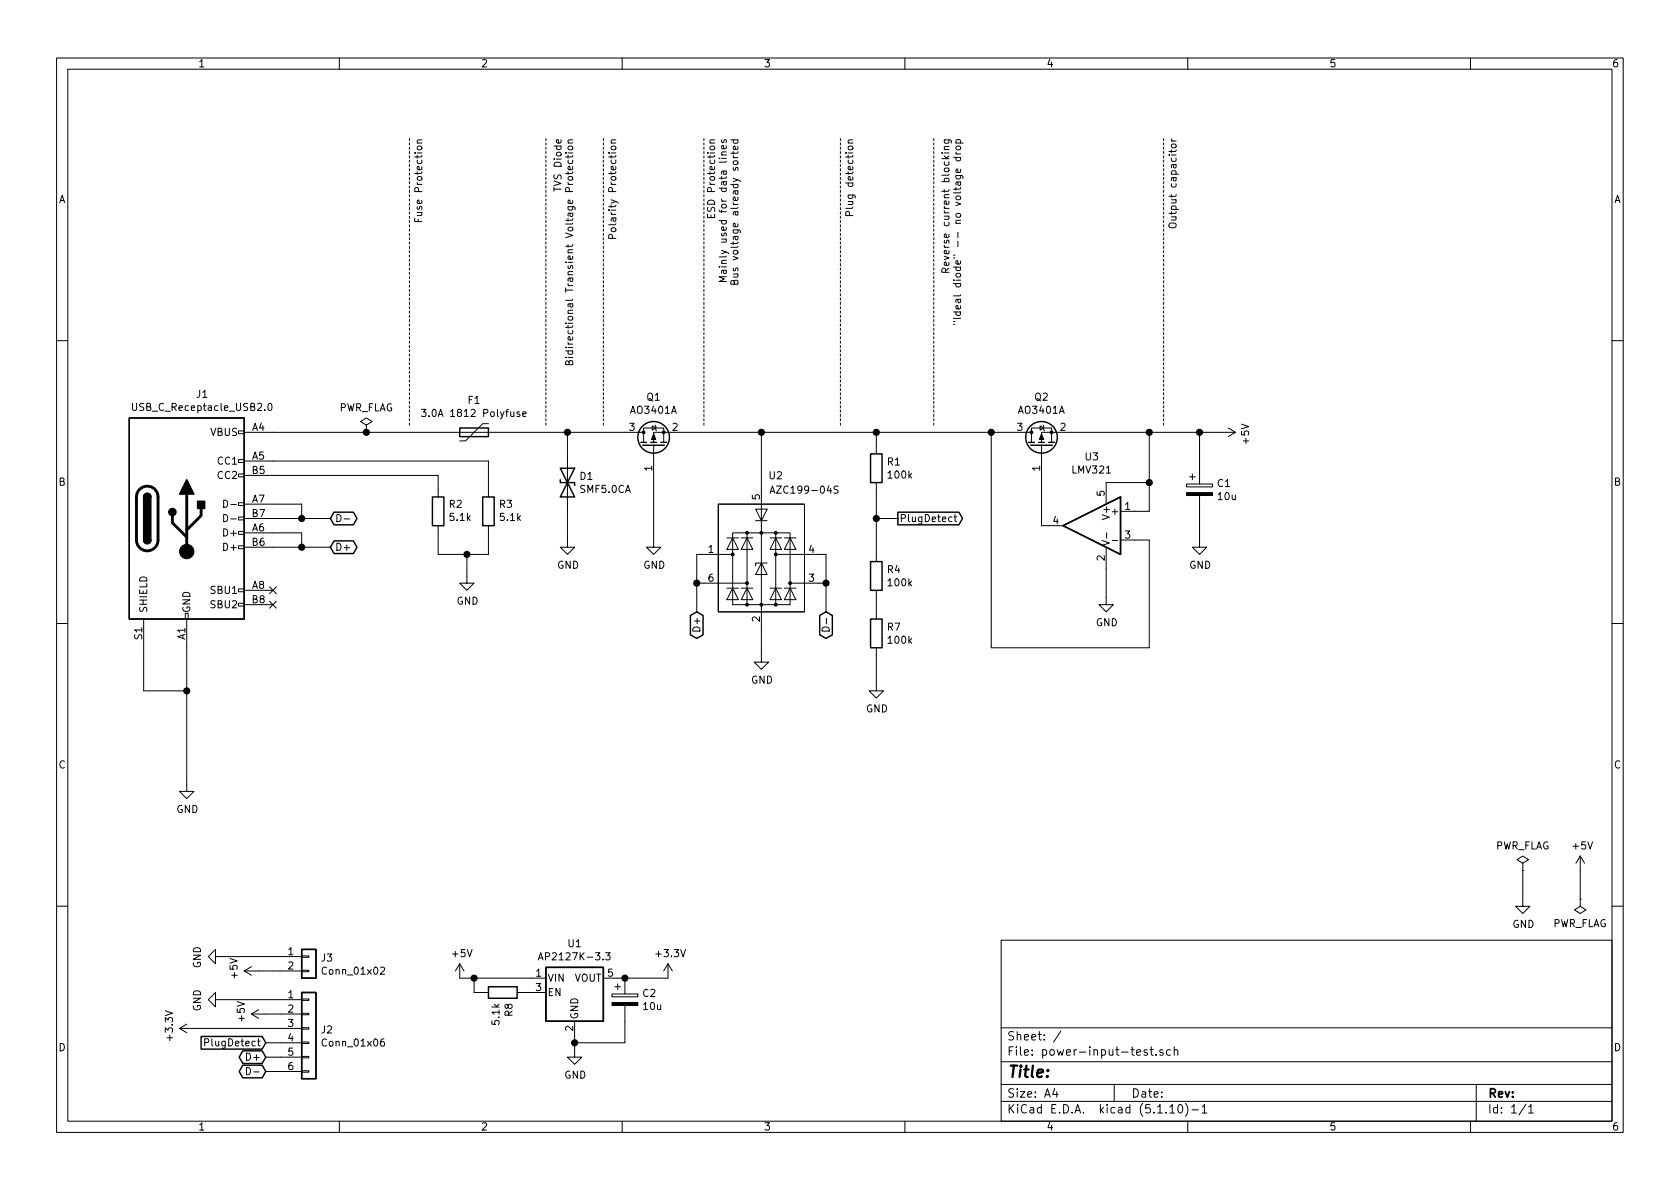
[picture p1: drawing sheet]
EESchema Schematic File Version 4
EELAYER 30 0
EELAYER END
$Descr A4 11693 8268
encoding utf-8
Sheet 1 1
Title ""
Date ""
Rev ""
Comp ""
Comment1 ""
Comment2 ""
Comment3 ""
Comment4 ""
$EndDescr
$Comp
L power:+5V #PWR01
U 1 1
P 11000 6050
F 0 "#PWR01" H 11000 5900 50  0001 C CNN
F 1 "+5V" H 11015 6223 50  0000 C CNN
F 2 "" H 11000 6050 50  0001 C CNN
F 3 "" H 11000 6050 50  0001 C CNN
	1    11000 6050
	1    0    0    -1  
$EndComp
$Comp
L power:PWR_FLAG #FLG02
U 1 1
P 11000 6250
F 0 "#FLG02" H 11000 6325 50  0001 C CNN
F 1 "PWR_FLAG" H 11000 6423 50  0000 C CNN
F 2 "" H 11000 6250 50  0001 C CNN
F 3 "~" H 11000 6250 50  0001 C CNN
	1    11000 6250
	-1   0    0    1   
$EndComp
$Comp
L power:PWR_FLAG #FLG01
U 1 1
P 10600 6050
F 0 "#FLG01" H 10600 6125 50  0001 C CNN
F 1 "PWR_FLAG" H 10600 6223 50  0000 C CNN
F 2 "" H 10600 6050 50  0001 C CNN
F 3 "~" H 10600 6050 50  0001 C CNN
	1    10600 6050
	1    0    0    -1  
$EndComp
Wire Wire Line
	10600 6050 10600 6250
Wire Wire Line
	11000 6050 11000 6250
$Comp
L power:GND #PWR07
U 1 1
P 1550 6950
F 0 "#PWR07" H 1550 6700 50  0001 C CNN
F 1 "GND" H 1555 6777 50  0000 C CNN
F 2 "" H 1550 6950 50  0001 C CNN
F 3 "" H 1550 6950 50  0001 C CNN
	1    1550 6950
	0    1    1    0   
$EndComp
Text GLabel 1850 7350 0    50   BiDi ~ 0
D+
Text GLabel 1850 7450 0    50   BiDi ~ 0
D-
Wire Wire Line
	1950 7350 1850 7350
Wire Wire Line
	1950 7450 1850 7450
Text GLabel 6250 3600 2    50   Output ~ 0
PlugDetect
Wire Wire Line
	1850 7050 1950 7050
$Comp
L Regulator_Linear:AP2127K-3.3 U1
U 1 1
P 4000 6900
F 0 "U1" H 4000 7242 50  0000 C CNN
F 1 "AP2127K-3.3" H 4000 7151 50  0000 C CNN
F 2 "Package_TO_SOT_SMD:SOT-23-5" H 4000 7225 50  0001 C CNN
F 3 "https://www.diodes.com/assets/Datasheets/AP2127.pdf" H 4000 7000 50  0001 C CNN
	1    4000 6900
	1    0    0    -1  
$EndComp
Wire Wire Line
	3700 6900 3650 6900
$Comp
L power:GND #PWR019
U 1 1
P 4000 7300
F 0 "#PWR019" H 4000 7050 50  0001 C CNN
F 1 "GND" H 4005 7127 50  0000 C CNN
F 2 "" H 4000 7300 50  0001 C CNN
F 3 "" H 4000 7300 50  0001 C CNN
	1    4000 7300
	1    0    0    -1  
$EndComp
Wire Wire Line
	4000 7300 4000 7250
Wire Wire Line
	4300 6800 4350 6800
Text GLabel 1850 7250 0    50   Input ~ 0
PlugDetect
Wire Wire Line
	1850 7250 1950 7250
$Comp
L Device:CP C2
U 1 1
P 4350 6950
F 0 "C2" H 4468 6996 50  0000 L CNN
F 1 "10u" H 4468 6905 50  0000 L CNN
F 2 "Capacitor_Tantalum_SMD:CP_EIA-2012-12_Kemet-R" H 4388 6800 50  0001 C CNN
F 3 "~" H 4350 6950 50  0001 C CNN
	1    4350 6950
	1    0    0    -1  
$EndComp
Connection ~ 4350 6800
Wire Wire Line
	4350 7100 4350 7250
Wire Wire Line
	4350 7250 4000 7250
Connection ~ 4000 7250
Wire Wire Line
	4000 7250 4000 7200
$Comp
L Device:R R8
U 1 1
P 3500 6900
F 0 "R8" H 3570 6946 50  0000 L CNN
F 1 "5.1k" H 3570 6855 50  0000 L CNN
F 2 "Resistor_SMD:R_0805_2012Metric" V 3430 6900 50  0001 C CNN
F 3 "~" H 3500 6900 50  0001 C CNN
	1    3500 6900
	0    1    1    0   
$EndComp
Wire Wire Line
	3350 6900 3300 6900
Wire Wire Line
	3300 6900 3300 6800
Wire Wire Line
	3300 6800 3700 6800
$Comp
L Connector_Generic:Conn_01x02 J3
U 1 1
P 2150 6650
F 0 "J3" H 2230 6642 50  0000 L CNN
F 1 "Conn_01x02" H 2230 6551 50  0000 L CNN
F 2 "Connector_PinHeader_2.54mm:PinHeader_1x02_P2.54mm_Vertical" H 2150 6650 50  0001 C CNN
F 3 "~" H 2150 6650 50  0001 C CNN
	1    2150 6650
	1    0    0    -1  
$EndComp
$Comp
L power:GND #PWR016
U 1 1
P 1550 6650
F 0 "#PWR016" H 1550 6400 50  0001 C CNN
F 1 "GND" H 1555 6477 50  0000 C CNN
F 2 "" H 1550 6650 50  0001 C CNN
F 3 "" H 1550 6650 50  0001 C CNN
	1    1550 6650
	0    1    1    0   
$EndComp
Wire Wire Line
	3200 6800 3300 6800
Connection ~ 3300 6800
$Comp
L Connector_Generic:Conn_01x06 J2
U 1 1
P 2150 7150
F 0 "J2" H 2230 7142 50  0000 L CNN
F 1 "Conn_01x06" H 2230 7051 50  0000 L CNN
F 2 "Connector_PinHeader_2.54mm:PinHeader_1x06_P2.54mm_Vertical" H 2150 7150 50  0001 C CNN
F 3 "~" H 2150 7150 50  0001 C CNN
	1    2150 7150
	1    0    0    -1  
$EndComp
$Comp
L power:GND #PWR02
U 1 1
P 10600 6250
F 0 "#PWR02" H 10600 6000 50  0001 C CNN
F 1 "GND" H 10605 6077 50  0000 C CNN
F 2 "" H 10600 6250 50  0001 C CNN
F 3 "" H 10600 6250 50  0001 C CNN
	1    10600 6250
	1    0    0    -1  
$EndComp
$Comp
L power:+5V #PWR014
U 1 1
P 3200 6800
F 0 "#PWR014" H 3200 6650 50  0001 C CNN
F 1 "+5V" H 3215 6973 50  0000 C CNN
F 2 "" H 3200 6800 50  0001 C CNN
F 3 "" H 3200 6800 50  0001 C CNN
	1    3200 6800
	1    0    0    -1  
$EndComp
$Comp
L power:+5V #PWR018
U 1 1
P 1800 6750
F 0 "#PWR018" H 1800 6600 50  0001 C CNN
F 1 "+5V" H 1815 6923 50  0000 C CNN
F 2 "" H 1800 6750 50  0001 C CNN
F 3 "" H 1800 6750 50  0001 C CNN
	1    1800 6750
	0    -1   -1   0   
$EndComp
$Comp
L power:+5V #PWR08
U 1 1
P 1850 7050
F 0 "#PWR08" H 1850 6900 50  0001 C CNN
F 1 "+5V" H 1865 7223 50  0000 C CNN
F 2 "" H 1850 7050 50  0001 C CNN
F 3 "" H 1850 7050 50  0001 C CNN
	1    1850 7050
	0    -1   -1   0   
$EndComp
$Comp
L power:+5V #PWR03
U 1 1
P 8500 3000
F 0 "#PWR03" H 8500 2850 50  0001 C CNN
F 1 "+5V" H 8515 3173 50  0000 C CNN
F 2 "" H 8500 3000 50  0001 C CNN
F 3 "" H 8500 3000 50  0001 C CNN
	1    8500 3000
	0    1    1    0   
$EndComp
Wire Wire Line
	1550 6950 1950 6950
Wire Wire Line
	1800 6750 1950 6750
Wire Wire Line
	1550 6650 1950 6650
$Comp
L power:+3.3V #PWR015
U 1 1
P 4650 6800
F 0 "#PWR015" H 4650 6650 50  0001 C CNN
F 1 "+3.3V" H 4665 6973 50  0000 C CNN
F 2 "" H 4650 6800 50  0001 C CNN
F 3 "" H 4650 6800 50  0001 C CNN
	1    4650 6800
	1    0    0    -1  
$EndComp
Wire Wire Line
	4350 6800 4650 6800
$Comp
L power:+3.3V #PWR010
U 1 1
P 1350 7150
F 0 "#PWR010" H 1350 7000 50  0001 C CNN
F 1 "+3.3V" H 1365 7323 50  0000 C CNN
F 2 "" H 1350 7150 50  0001 C CNN
F 3 "" H 1350 7150 50  0001 C CNN
	1    1350 7150
	0    -1   -1   0   
$EndComp
Wire Wire Line
	1350 7150 1950 7150
$Comp
L Device:R R?
U 1 1
P 6100 3250
AR Path="/5EB80A23/5EC39154" Ref="R?"  Part="1" 
AR Path="/5EC64847/5EC39154" Ref="R?"  Part="1" 
AR Path="/5EC39154" Ref="R1"  Part="1" 
F 0 "R1" H 6170 3296 50  0000 L CNN
F 1 "100k" H 6170 3205 50  0000 L CNN
F 2 "Resistor_SMD:R_0805_2012Metric" V 6030 3250 50  0001 C CNN
F 3 "~" H 6100 3250 50  0001 C CNN
	1    6100 3250
	1    0    0    -1  
$EndComp
$Comp
L Device:R R?
U 1 1
P 6100 4400
AR Path="/5EB80A23/5EC3915A" Ref="R?"  Part="1" 
AR Path="/5EC64847/5EC3915A" Ref="R?"  Part="1" 
AR Path="/5EC3915A" Ref="R7"  Part="1" 
F 0 "R7" H 6170 4446 50  0000 L CNN
F 1 "100k" H 6170 4355 50  0000 L CNN
F 2 "Resistor_SMD:R_0805_2012Metric" V 6030 4400 50  0001 C CNN
F 3 "~" H 6100 4400 50  0001 C CNN
	1    6100 4400
	1    0    0    -1  
$EndComp
Wire Wire Line
	6100 3100 6100 3000
$Comp
L power:GND #PWR?
U 1 1
P 6100 4750
AR Path="/5EB80A23/5EC39167" Ref="#PWR?"  Part="1" 
AR Path="/5EC64847/5EC39167" Ref="#PWR?"  Part="1" 
AR Path="/5EC39167" Ref="#PWR013"  Part="1" 
F 0 "#PWR013" H 6100 4500 50  0001 C CNN
F 1 "GND" H 6105 4577 50  0000 C CNN
F 2 "" H 6100 4750 50  0001 C CNN
F 3 "" H 6100 4750 50  0001 C CNN
	1    6100 4750
	1    0    0    -1  
$EndComp
Wire Wire Line
	6100 4550 6100 4750
$Comp
L Connector:USB_C_Receptacle_USB2.0 J?
U 1 1
P 1300 3600
AR Path="/5EB80A23/5EC48E31" Ref="J?"  Part="1" 
AR Path="/5EBCEA24/5EC48E31" Ref="J?"  Part="1" 
AR Path="/5EBCFF26/5EC48E31" Ref="J?"  Part="1" 
AR Path="/5EB80A23/5EB80A23/5EC48E31" Ref="J?"  Part="1" 
AR Path="/5EC64847/5EB80A23/5EC48E31" Ref="J?"  Part="1" 
AR Path="/5EC48E31" Ref="J1"  Part="1" 
F 0 "J1" H 1407 4467 50  0000 C CNN
F 1 "USB_C_Receptacle_USB2.0" H 1407 4376 50  0000 C CNN
F 2 "Connector_USB:USB_C_Receptacle_HRO_TYPE-C-31-M-12" H 1450 3600 50  0001 C CNN
F 3 "https://www.usb.org/sites/default/files/documents/usb_type-c.zip" H 1450 3600 50  0001 C CNN
	1    1300 3600
	1    0    0    -1  
$EndComp
$Comp
L Device:R R?
U 1 1
P 3050 3550
AR Path="/5EB80A23/5EC48E37" Ref="R?"  Part="1" 
AR Path="/5EBCEA24/5EC48E37" Ref="R?"  Part="1" 
AR Path="/5EBCFF26/5EC48E37" Ref="R?"  Part="1" 
AR Path="/5EB80A23/5EB80A23/5EC48E37" Ref="R?"  Part="1" 
AR Path="/5EC64847/5EB80A23/5EC48E37" Ref="R?"  Part="1" 
AR Path="/5EC48E37" Ref="R2"  Part="1" 
F 0 "R2" H 2980 3504 50  0000 R CNN
F 1 "5.1k" H 2980 3595 50  0000 R CNN
F 2 "Resistor_SMD:R_0805_2012Metric" V 2980 3550 50  0001 C CNN
F 3 "~" H 3050 3550 50  0001 C CNN
	1    3050 3550
	-1   0    0    1   
$EndComp
$Comp
L Device:R R?
U 1 1
P 3400 3550
AR Path="/5EB80A23/5EC48E3D" Ref="R?"  Part="1" 
AR Path="/5EBCEA24/5EC48E3D" Ref="R?"  Part="1" 
AR Path="/5EBCFF26/5EC48E3D" Ref="R?"  Part="1" 
AR Path="/5EB80A23/5EB80A23/5EC48E3D" Ref="R?"  Part="1" 
AR Path="/5EC64847/5EB80A23/5EC48E3D" Ref="R?"  Part="1" 
AR Path="/5EC48E3D" Ref="R3"  Part="1" 
F 0 "R3" H 3330 3504 50  0000 R CNN
F 1 "5.1k" H 3330 3595 50  0000 R CNN
F 2 "Resistor_SMD:R_0805_2012Metric" V 3330 3550 50  0001 C CNN
F 3 "~" H 3400 3550 50  0001 C CNN
	1    3400 3550
	-1   0    0    1   
$EndComp
Wire Wire Line
	3050 3300 3050 3400
Wire Wire Line
	3400 3200 3400 3400
Wire Wire Line
	3050 3700 3050 3850
Wire Wire Line
	3050 3850 3250 3850
Wire Wire Line
	3400 3850 3400 3700
$Comp
L power:GND #PWR?
U 1 1
P 3250 4000
AR Path="/5EB80A23/5EC48E4A" Ref="#PWR?"  Part="1" 
AR Path="/5EBCEA24/5EC48E4A" Ref="#PWR?"  Part="1" 
AR Path="/5EBCFF26/5EC48E4A" Ref="#PWR?"  Part="1" 
AR Path="/5EB80A23/5EB80A23/5EC48E4A" Ref="#PWR?"  Part="1" 
AR Path="/5EC64847/5EB80A23/5EC48E4A" Ref="#PWR?"  Part="1" 
AR Path="/5EC48E4A" Ref="#PWR09"  Part="1" 
F 0 "#PWR09" H 3250 3750 50  0001 C CNN
F 1 "GND" H 3255 3827 50  0000 C CNN
F 2 "" H 3250 4000 50  0001 C CNN
F 3 "" H 3250 4000 50  0001 C CNN
	1    3250 4000
	1    0    0    -1  
$EndComp
Wire Wire Line
	3250 4000 3250 3850
Connection ~ 3250 3850
Wire Wire Line
	3250 3850 3400 3850
$Comp
L power:GND #PWR?
U 1 1
P 1300 5450
AR Path="/5EB80A23/5EC48E53" Ref="#PWR?"  Part="1" 
AR Path="/5EBCEA24/5EC48E53" Ref="#PWR?"  Part="1" 
AR Path="/5EBCFF26/5EC48E53" Ref="#PWR?"  Part="1" 
AR Path="/5EB80A23/5EB80A23/5EC48E53" Ref="#PWR?"  Part="1" 
AR Path="/5EC64847/5EB80A23/5EC48E53" Ref="#PWR?"  Part="1" 
AR Path="/5EC48E53" Ref="#PWR017"  Part="1" 
F 0 "#PWR017" H 1300 5200 50  0001 C CNN
F 1 "GND" H 1305 5277 50  0000 C CNN
F 2 "" H 1300 5450 50  0001 C CNN
F 3 "" H 1300 5450 50  0001 C CNN
	1    1300 5450
	1    0    0    -1  
$EndComp
$Comp
L Device:Polyfuse F?
U 1 1
P 3300 3000
AR Path="/5EB80A23/5EC48E59" Ref="F?"  Part="1" 
AR Path="/5EBCEA24/5EC48E59" Ref="F?"  Part="1" 
AR Path="/5EBCFF26/5EC48E59" Ref="F?"  Part="1" 
AR Path="/5EB80A23/5EB80A23/5EC48E59" Ref="F?"  Part="1" 
AR Path="/5EC64847/5EB80A23/5EC48E59" Ref="F?"  Part="1" 
AR Path="/5EC48E59" Ref="F1"  Part="1" 
F 0 "F1" V 3075 3000 50  0000 C CNN
F 1 "3.0A 1812 Polyfuse" V 3166 3000 50  0000 C CNN
F 2 "Fuse:Fuse_1812_4532Metric" H 3350 2800 50  0001 L CNN
F 3 "~" H 3300 3000 50  0001 C CNN
	1    3300 3000
	0    1    1    0   
$EndComp
$Comp
L Transistor_FET:AO3401A Q?
U 1 1
P 4550 3100
AR Path="/5EB80A23/5EC48E5F" Ref="Q?"  Part="1" 
AR Path="/5EBCEA24/5EC48E5F" Ref="Q?"  Part="1" 
AR Path="/5EBCFF26/5EC48E5F" Ref="Q?"  Part="1" 
AR Path="/5EB80A23/5EB80A23/5EC48E5F" Ref="Q?"  Part="1" 
AR Path="/5EC64847/5EB80A23/5EC48E5F" Ref="Q?"  Part="1" 
AR Path="/5EC48E5F" Ref="Q1"  Part="1" 
F 0 "Q1" V 4892 3100 50  0000 C CNN
F 1 "AO3401A" V 4801 3100 50  0000 C CNN
F 2 "Package_TO_SOT_SMD:SOT-23" H 4750 3200 50  0001 C CNN
F 3 "~" H 4550 3100 50  0001 C CNN
	1    4550 3100
	0    -1   -1   0   
$EndComp
Wire Wire Line
	4550 3300 4550 3750
$Comp
L power:GND #PWR?
U 1 1
P 4550 3750
AR Path="/5EB80A23/5EC48E66" Ref="#PWR?"  Part="1" 
AR Path="/5EBCEA24/5EC48E66" Ref="#PWR?"  Part="1" 
AR Path="/5EBCFF26/5EC48E66" Ref="#PWR?"  Part="1" 
AR Path="/5EB80A23/5EB80A23/5EC48E66" Ref="#PWR?"  Part="1" 
AR Path="/5EC64847/5EB80A23/5EC48E66" Ref="#PWR?"  Part="1" 
AR Path="/5EC48E66" Ref="#PWR05"  Part="1" 
F 0 "#PWR05" H 4550 3500 50  0001 C CNN
F 1 "GND" H 4555 3577 50  0000 C CNN
F 2 "" H 4550 3750 50  0001 C CNN
F 3 "" H 4550 3750 50  0001 C CNN
	1    4550 3750
	1    0    0    -1  
$EndComp
NoConn ~ 1900 4100
NoConn ~ 1900 4200
Wire Wire Line
	1900 3700 2100 3700
Wire Wire Line
	2100 3700 2100 3800
Wire Wire Line
	2100 3800 1900 3800
Wire Wire Line
	1900 3500 2100 3500
Wire Wire Line
	2100 3500 2100 3600
Wire Wire Line
	2100 3600 1900 3600
$Comp
L power:PWR_FLAG #FLG?
U 1 1
P 2550 3000
AR Path="/5EB80A23/5EC48EA3" Ref="#FLG?"  Part="1" 
AR Path="/5EBCEA24/5EC48EA3" Ref="#FLG?"  Part="1" 
AR Path="/5EBCFF26/5EC48EA3" Ref="#FLG?"  Part="1" 
AR Path="/5EB80A23/5EB80A23/5EC48EA3" Ref="#FLG?"  Part="1" 
AR Path="/5EC64847/5EB80A23/5EC48EA3" Ref="#FLG?"  Part="1" 
AR Path="/5EC48EA3" Ref="#FLG03"  Part="1" 
F 0 "#FLG03" H 2550 3075 50  0001 C CNN
F 1 "PWR_FLAG" H 2550 3173 50  0000 C CNN
F 2 "" H 2550 3000 50  0001 C CNN
F 3 "~" H 2550 3000 50  0001 C CNN
	1    2550 3000
	1    0    0    -1  
$EndComp
Connection ~ 2550 3000
Wire Wire Line
	2550 3000 3150 3000
Wire Wire Line
	1900 3000 2550 3000
Wire Wire Line
	1300 4500 1300 4800
Wire Wire Line
	1000 4500 1000 4800
Wire Wire Line
	1000 4800 1300 4800
Connection ~ 1300 4800
Wire Wire Line
	1300 4800 1300 5450
Wire Wire Line
	6250 3600 6100 3600
$Comp
L Device:R R?
U 1 1
P 6100 4000
AR Path="/5EB80A23/5FDD47E9" Ref="R?"  Part="1" 
AR Path="/5EC64847/5FDD47E9" Ref="R?"  Part="1" 
AR Path="/5FDD47E9" Ref="R4"  Part="1" 
F 0 "R4" H 6170 4046 50  0000 L CNN
F 1 "100k" H 6170 3955 50  0000 L CNN
F 2 "Resistor_SMD:R_0805_2012Metric" V 6030 4000 50  0001 C CNN
F 3 "~" H 6100 4000 50  0001 C CNN
	1    6100 4000
	1    0    0    -1  
$EndComp
Wire Wire Line
	6100 4150 6100 4250
Wire Wire Line
	6100 3400 6100 3600
Connection ~ 6100 3600
Wire Wire Line
	6100 3600 6100 3850
Wire Wire Line
	3450 3000 3950 3000
$Comp
L Device:D_TVS D1
U 1 1
P 3950 3350
F 0 "D1" V 3904 3430 50  0000 L CNN
F 1 "SMF5.0CA" V 3995 3430 50  0000 L CNN
F 2 "Diode_SMD:D_SOD-123F" H 3950 3350 50  0001 C CNN
F 3 "~" H 3950 3350 50  0001 C CNN
	1    3950 3350
	0    1    1    0   
$EndComp
Wire Wire Line
	3950 3200 3950 3000
Connection ~ 3950 3000
Wire Wire Line
	3950 3000 4350 3000
$Comp
L power:GND #PWR?
U 1 1
P 3950 3750
AR Path="/5EB80A23/5FE38A31" Ref="#PWR?"  Part="1" 
AR Path="/5EBCEA24/5FE38A31" Ref="#PWR?"  Part="1" 
AR Path="/5EBCFF26/5FE38A31" Ref="#PWR?"  Part="1" 
AR Path="/5EB80A23/5EB80A23/5FE38A31" Ref="#PWR?"  Part="1" 
AR Path="/5EC64847/5EB80A23/5FE38A31" Ref="#PWR?"  Part="1" 
AR Path="/5FE38A31" Ref="#PWR04"  Part="1" 
F 0 "#PWR04" H 3950 3500 50  0001 C CNN
F 1 "GND" H 3955 3577 50  0000 C CNN
F 2 "" H 3950 3750 50  0001 C CNN
F 3 "" H 3950 3750 50  0001 C CNN
	1    3950 3750
	1    0    0    -1  
$EndComp
Wire Wire Line
	3950 3750 3950 3500
Wire Wire Line
	1900 3200 3400 3200
Wire Wire Line
	1900 3300 3050 3300
Wire Notes Line
	2850 2950 2850 950 
Wire Notes Line
	3800 2950 3800 950 
Wire Notes Line
	4200 2950 4200 950 
Wire Notes Line
	4900 2950 4900 950 
Wire Notes Line
	5850 2950 5850 950 
Wire Notes Line
	6500 2950 6500 950 
Wire Notes Line
	8100 2950 8100 950 
$Comp
L Device:CP C?
U 1 1
P 8350 3400
AR Path="/5EB80A23/5FD9A937" Ref="C?"  Part="1" 
AR Path="/5EBCEA24/5FD9A937" Ref="C?"  Part="1" 
AR Path="/5EBCFF26/5FD9A937" Ref="C?"  Part="1" 
AR Path="/5EB80A23/5EB80A23/5FD9A937" Ref="C?"  Part="1" 
AR Path="/5EC64847/5EB80A23/5FD9A937" Ref="C?"  Part="1" 
AR Path="/5FD9A937" Ref="C1"  Part="1" 
F 0 "C1" H 8468 3446 50  0000 L CNN
F 1 "10u" H 8468 3355 50  0000 L CNN
F 2 "Capacitor_Tantalum_SMD:CP_EIA-3216-12_Kemet-S" H 8388 3250 50  0001 C CNN
F 3 "~" H 8350 3400 50  0001 C CNN
	1    8350 3400
	1    0    0    -1  
$EndComp
Wire Wire Line
	8350 3250 8350 3000
$Comp
L power:GND #PWR?
U 1 1
P 8350 3750
AR Path="/5EB80A23/5FD9A93E" Ref="#PWR?"  Part="1" 
AR Path="/5EBCEA24/5FD9A93E" Ref="#PWR?"  Part="1" 
AR Path="/5EBCFF26/5FD9A93E" Ref="#PWR?"  Part="1" 
AR Path="/5EB80A23/5EB80A23/5FD9A93E" Ref="#PWR?"  Part="1" 
AR Path="/5EC64847/5EB80A23/5FD9A93E" Ref="#PWR?"  Part="1" 
AR Path="/5FD9A93E" Ref="#PWR06"  Part="1" 
F 0 "#PWR06" H 8350 3500 50  0001 C CNN
F 1 "GND" H 8355 3577 50  0000 C CNN
F 2 "" H 8350 3750 50  0001 C CNN
F 3 "" H 8350 3750 50  0001 C CNN
	1    8350 3750
	1    0    0    -1  
$EndComp
Wire Wire Line
	8350 3550 8350 3750
Connection ~ 8350 3000
Wire Wire Line
	8350 3000 8500 3000
Text Notes 2950 950  3    50   ~ 0
Fuse Protection
Text Notes 4000 950  3    50   ~ 0
TVS Diode\nBidirectional Transient Voltage Protection
Text Notes 4300 950  3    50   ~ 0
Polarity Protection
Text Notes 5150 950  3    50   ~ 0
ESD Protection\nMainly used for data lines\nBus voltage already sorted
Text Notes 5950 950  3    50   ~ 0
Plug detection
Text Notes 6700 950  3    50   ~ 0
Reverse current blocking\n"Ideal diode" -- no voltage drop
Text Notes 8200 950  3    50   ~ 0
Output capacitor
Wire Wire Line
	2100 3600 2300 3600
Connection ~ 2100 3600
Wire Wire Line
	2100 3800 2300 3800
Connection ~ 2100 3800
$Comp
L Amplifier_Operational:LMV321 U3
U 1 1
P 7600 3650
F 0 "U3" H 7600 4131 50  0000 C CNN
F 1 "LMV321" H 7600 4040 50  0000 C CNN
F 2 "Package_TO_SOT_SMD:SOT-23-5" H 7600 3650 50  0001 L CNN
F 3 "http://www.ti.com/lit/ds/symlink/lmv324.pdf" H 7600 3650 50  0001 C CNN
	1    7600 3650
	-1   0    0    -1  
$EndComp
Wire Wire Line
	6900 3000 7050 3000
$Comp
L Transistor_FET:AO3401A Q?
U 1 1
P 7250 3100
AR Path="/5EB80A23/5FD70F32" Ref="Q?"  Part="1" 
AR Path="/5EBCEA24/5FD70F32" Ref="Q?"  Part="1" 
AR Path="/5EBCFF26/5FD70F32" Ref="Q?"  Part="1" 
AR Path="/5EB80A23/5EB80A23/5FD70F32" Ref="Q?"  Part="1" 
AR Path="/5EC64847/5EB80A23/5FD70F32" Ref="Q?"  Part="1" 
AR Path="/5FD70F32" Ref="Q2"  Part="1" 
F 0 "Q2" V 7592 3100 50  0000 C CNN
F 1 "AO3401A" V 7501 3100 50  0000 C CNN
F 2 "Package_TO_SOT_SMD:SOT-23" H 7450 3200 50  0001 C CNN
F 3 "~" H 7250 3100 50  0001 C CNN
	1    7250 3100
	0    -1   -1   0   
$EndComp
Wire Wire Line
	8000 3550 7900 3550
Wire Wire Line
	7700 3350 8000 3350
Connection ~ 8000 3350
Wire Wire Line
	8000 3350 8000 3550
Connection ~ 8000 3000
Wire Wire Line
	8000 3000 8350 3000
$Comp
L power:GND #PWR?
U 1 1
P 7700 4150
AR Path="/5EB80A23/6009CC6F" Ref="#PWR?"  Part="1" 
AR Path="/5EBCEA24/6009CC6F" Ref="#PWR?"  Part="1" 
AR Path="/5EBCFF26/6009CC6F" Ref="#PWR?"  Part="1" 
AR Path="/5EB80A23/5EB80A23/6009CC6F" Ref="#PWR?"  Part="1" 
AR Path="/5EC64847/5EB80A23/6009CC6F" Ref="#PWR?"  Part="1" 
AR Path="/6009CC6F" Ref="#PWR011"  Part="1" 
F 0 "#PWR011" H 7700 3900 50  0001 C CNN
F 1 "GND" H 7705 3977 50  0000 C CNN
F 2 "" H 7700 4150 50  0001 C CNN
F 3 "" H 7700 4150 50  0001 C CNN
	1    7700 4150
	1    0    0    -1  
$EndComp
Wire Wire Line
	7700 3950 7700 4150
Wire Wire Line
	6900 4500 8000 4500
Wire Wire Line
	8000 4500 8000 3750
Wire Wire Line
	8000 3750 7900 3750
Wire Wire Line
	7450 3000 8000 3000
Wire Wire Line
	7250 3650 7300 3650
Wire Wire Line
	7250 3300 7250 3650
Wire Wire Line
	6900 3000 6900 4500
Wire Wire Line
	8000 3000 8000 3350
Wire Wire Line
	6100 3000 6900 3000
Connection ~ 6900 3000
Wire Wire Line
	4750 3000 5300 3000
$Comp
L power-input-test:AZC199-04S U2
U 1 1
P 5300 3950
F 0 "U2" H 5400 4600 50  0000 C CNN
F 1 "AZC199-04S" H 5600 4500 50  0000 C CNN
F 2 "Package_TO_SOT_SMD:SOT-23-6" H 5300 3750 50  0001 C CNN
F 3 "https://katalog.we-online.de/pbs/datasheet/82400102.pdf" H 5300 3700 50  0001 C CNN
	1    5300 3950
	1    0    0    -1  
$EndComp
Text GLabel 2300 3800 2    50   BiDi ~ 0
D+
Text GLabel 2300 3600 2    50   BiDi ~ 0
D-
Text GLabel 4850 4250 3    50   BiDi ~ 0
D+
Wire Wire Line
	5300 3000 5300 3400
Wire Wire Line
	5300 3000 6100 3000
Connection ~ 5300 3000
Connection ~ 6100 3000
Wire Wire Line
	4850 3850 4900 3850
Wire Wire Line
	4900 4050 4850 4050
Wire Wire Line
	5700 3850 5750 3850
Wire Wire Line
	5700 4050 5750 4050
Wire Wire Line
	4850 4050 4850 4250
$Comp
L power:GND #PWR?
U 1 1
P 5300 4550
AR Path="/5EB80A23/601DF391" Ref="#PWR?"  Part="1" 
AR Path="/5EC64847/601DF391" Ref="#PWR?"  Part="1" 
AR Path="/601DF391" Ref="#PWR0101"  Part="1" 
F 0 "#PWR0101" H 5300 4300 50  0001 C CNN
F 1 "GND" H 5305 4377 50  0000 C CNN
F 2 "" H 5300 4550 50  0001 C CNN
F 3 "" H 5300 4550 50  0001 C CNN
	1    5300 4550
	1    0    0    -1  
$EndComp
Wire Wire Line
	5300 4350 5300 4550
Text GLabel 5750 4250 3    50   BiDi ~ 0
D-
Wire Wire Line
	5750 4250 5750 4050
Wire Wire Line
	4850 3850 4850 4050
Connection ~ 4850 4050
Wire Wire Line
	5750 3850 5750 4050
Connection ~ 5750 4050
$EndSCHEMATC
